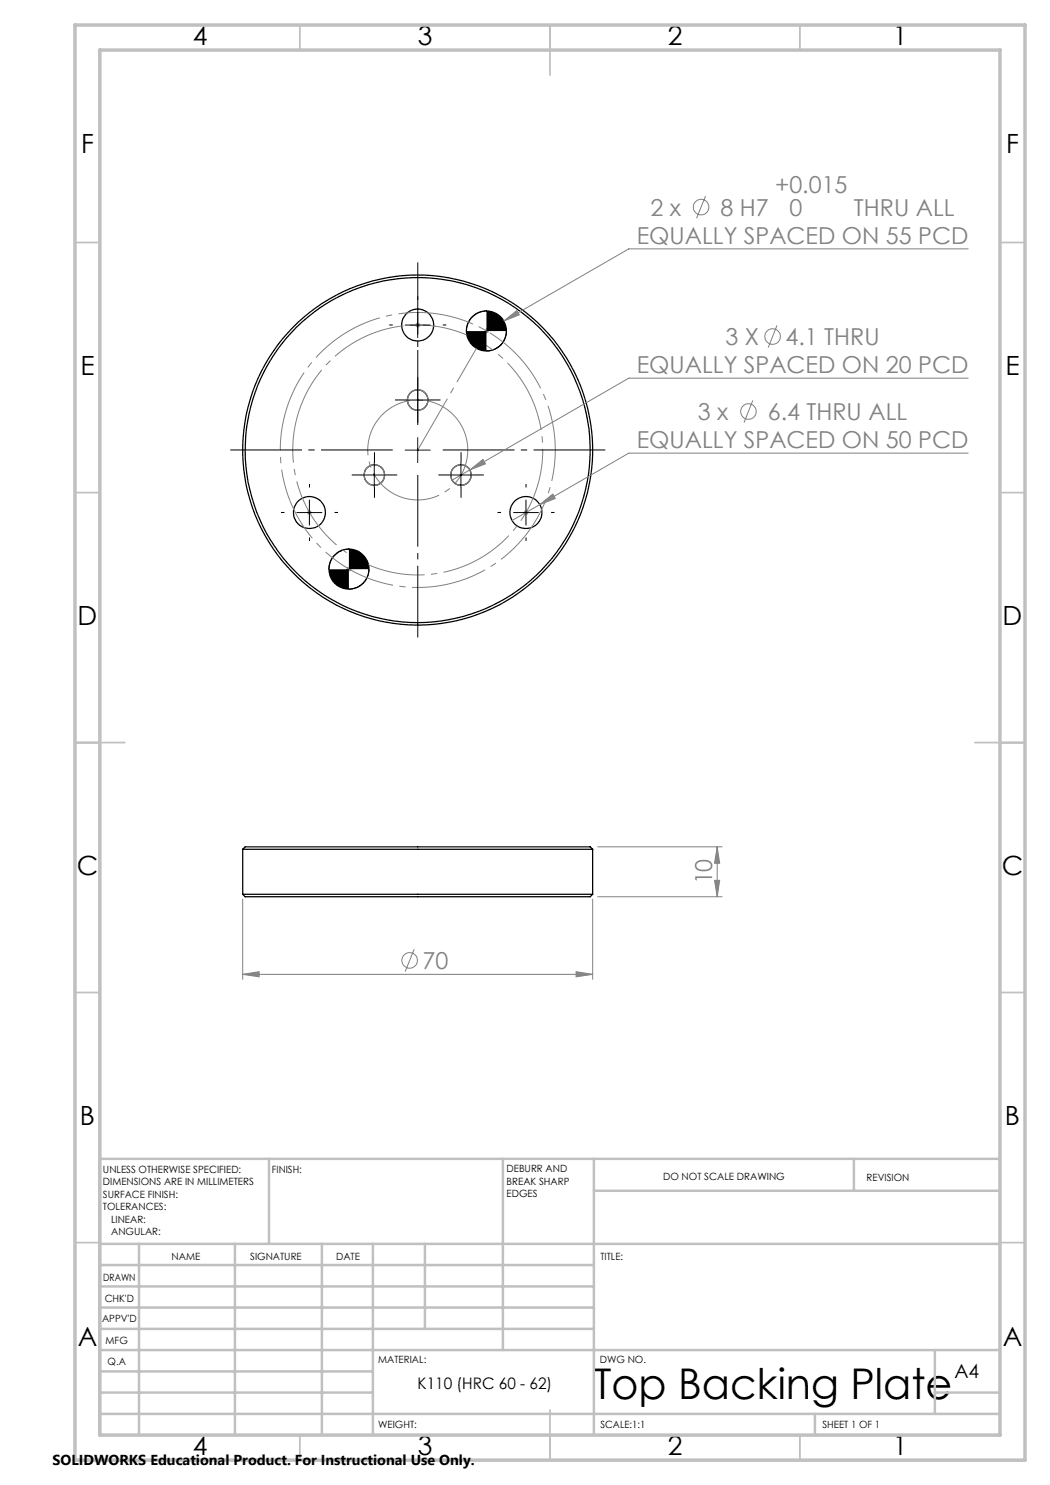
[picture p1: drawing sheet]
<svg xmlns="http://www.w3.org/2000/svg" width="210mm" height="297mm" viewBox="0 0 210 297" stroke-linecap="round" stroke-linejoin="round" font-family="sans-serif">
<g fill="none" stroke="#000" stroke-width=".25">
<path d="M48.5 178.9h70M48.5 169.9h70M48.5 169.9l.5-.5h69l.5 .5M48.5 178.9l.5 .4h69l.5-.4M48.5 169.9v9M118.5 169.9v9"/>
<circle cx="83.5" cy="65" r="3.2"/>
<circle cx="97.3" cy="66.2" r="4"/>
<circle cx="74.9" cy="95" r="2.05"/>
<circle cx="83.5" cy="90" r="34.5"/>
<circle cx="83.5" cy="90" r="35"/>
<circle cx="83.5" cy="80" r="2.05"/>
<circle cx="92.2" cy="95" r="2.05"/>
<circle cx="61.9" cy="102.5" r="3.2"/>
<circle cx="69.8" cy="113.8" r="4"/>
<circle cx="105.2" cy="102.5" r="3.2"/>
</g>
<g fill="none" stroke="#808080" stroke-width=".2">
<path d="M141.1 39.2l-1.8 4.4M193.6 49.8h-67.8l-32 18.4M83 65h1M83.2 64.7l.7 .7M83.5 64.5v1M83.9 64.7l-.7 .7M96.8 66.2h1M96.9 65.8l.7 .8M97.3 65.7v1M97.6 65.8l-.7 .8M100.8 64.2l2.6-2.1 .5 .9zM155.4 65.1l-1.8 4.4"/>
<path d="M193.6 75.6h-67.8l-31.8 18.4M94 94l2.6-2.1 .5 .9zM94 94l-3.6 2M150.6 80.1l-1.8 4.4M193.6 90.6h-67.8l-17.9 10.3M61.4 102.5h1M61.5 102.2l.7 .7M61.9 102v1M62.2 102.2l-.7 .7M69.3 113.8h1M69.4 113.5l.7 .7M69.8 113.3v1"/>
<path d="M70.1 113.5l-.7 .7M104.7 102.5h1M104.8 102.2l.8 .7M105.2 102v1M105.6 102.2l-.8 .7M107.9 100.9l2.7-2.1 .5 .9zM107.9 100.9l-5.5 3.2M48.5 179.8v16.1M118.5 179.8v16.1M119.5 179.3h24.9M119.5 169.4h24.9M142.9 176.1h1l-.5 3.2z"/>
<path d="M143.4 169.4l.5 3.2h-1zM143.4 169.4v9.9M48.5 194.9l3.3-.6v1.1zM48.5 194.9h70M82.8 189.9l-1.8 4.4M115.2 194.3l3.3 .6-3.3 .5z"/>
<circle cx="140.2" cy="41.4" r="1.56"/>
<circle cx="154.5" cy="67.3" r="1.55"/>
<circle cx="149.7" cy="82.3" r="1.56"/>
<circle cx="81.9" cy="192.1" r="1.55"/>
</g>
<g fill="none" stroke="#000" stroke-width=".2">
<path d="M81 65h5M83.5 62.5v5M83.5 77.5v5M97.3 62.2a4 4 0 0 0-4 4M101.3 66.2a4 4 0 0 1-4 4M72.4 95h5M74.9 92.5v5M81 90h5M81 80h5M83.5 87.5v5M89.7 95h5M92.2 92.5v5"/>
<path d="M59.4 102.5h5M61.9 100v5M69.8 109.8a4 4 0 0 0-4 4M73.8 113.8a4 4 0 0 1-4 4M102.7 102.5h5M105.2 100v5"/>
</g>
<g fill="none" stroke="#808080" stroke-width=".25">
<circle cx="74.9" cy="95" r="2.05"/>
<circle cx="83.5" cy="80" r="2.07"/>
<circle cx="92.2" cy="95" r="2.05"/>
</g>
<path d="M93.1 87.1a10 10 0 0 0-16.7-4.1 10 10 0 0 0 4.3 16.6 10 10 0 0 0 12.6-11.7l-.2-.8" fill="none" stroke="#808080" stroke-width=".2" stroke-dasharray="15.2 1.3 1.3 1.3" stroke-dashoffset="4.8" stroke-linecap="butt"/>
<path d="M57.3 82a27.5 27.5 0 0 1 46-11.1 27.5 27.5 0 0 1-12.6 45.6 27.5 27.5 0 0 1-33.8-33.1l.4-1.4" fill="none" stroke="#808080" stroke-width=".2" stroke-dasharray="15.2 1.3 1.3 1.3" stroke-dashoffset="7" stroke-linecap="butt"/>
<path d="M59.6 82.7a25 25 0 0 1 41.9-10.1 25 25 0 0 1-11.4 41.5 25 25 0 0 1-30.8-30.1l.3-1.3" fill="none" stroke="#808080" stroke-width=".2" stroke-dasharray="15.2 1.3 1.3 1.3" stroke-dashoffset="5.3" stroke-linecap="butt"/>
<path d="M78.6 90h-32.5M83.6 85v-32.5M83.6 95v32.5M88.6 90h32.5" fill="none" stroke="#000" stroke-width=".2" stroke-dasharray="15.2 1.3 1.3 1.3" stroke-dashoffset=".9" stroke-linecap="butt"/>
<g fill="none" stroke="#000" stroke-width=".2" stroke-dasharray="15.2 1.3 1.3 1.3" stroke-linecap="butt">
<path d="M83.6 60v-.7M78.6 65h-.7M81.1 80h-2.1M83.6 77.5v-2.1M83.6 70v.7M86.1 80h2M88.6 65h.7M61.9 97.5v-.7M72.4 95h-2.1M74.9 92.5v-2.1M74.9 97.5v2M77.4 95h2"/>
<path d="M83.6 82.5v2M89.7 95h-2M92.2 92.5v-2.1M92.2 97.5v2M94.7 95h2.1M105.2 97.5v-.7M56.9 102.5h-.7M61.9 107.5v.7M66.9 102.5h.7M100.2 102.5h-.7M105.2 107.5v.7M110.2 102.5h.7"/>
</g>
<path d="M83.6 90l13.7-23.8" fill="none" stroke="#808080" stroke-width=".2" stroke-dasharray="15.2 1.3 1.3 1.3" stroke-dashoffset="3.4" stroke-linecap="butt"/>
<g fill="none" stroke="#c0c0c0" stroke-width=".35">
<path d="M60 5v5M110 5v10M160 5v5M15 48.5h5M200 48.5h5M15 98.5h5M200 98.5h5M15 148.5h10M195 148.5h10M15 198.5h5M200 198.5h5M15 248.5h5"/>
<path d="M200 248.5h5M60 287v5M110 282v10M160 287v5"/>
</g>
<g fill="none" stroke="#c0c0c0" stroke-width=".5">
<path d="M53.8 231.8v17M100.6 231.8v38.2M118.8 231.8v55.2M118.8 238.2h81.2M170.8 231.8v6.4M200 231.8h-180v55.2M20 248.8h180M20 257.3h98.8M20 253h98.8M27.8 248.8v38.2M47 248.8v38.2M64.4 248.8v38.2"/>
<path d="M74.6 248.8v38.2M85 248.8v17M20 265.8h98.8M20 261.5h98.8M20 278.5h54.6M20 274.3h54.6M20 270h180M187 278.5h13M187 270v12.8M20 282.8h180M163 282.8v4.2"/>
</g>
<path d="M15 5h190v287h-190zM20 10h180v277h-180z" fill="none" stroke="#c0c0c0" stroke-width=".7"/>
<path d="M100.8 64.2l3.1-1.2-.5-.9zM94 94l3.1-1.2-.5-.9zM107.9 100.9l3.2-1.2-.5-.9z" fill="#808080"/>
<path d="M65.8 113.8a4 4 0 0 0 4 4v-4zM69.8 109.8v4h4a4.1 4.1 0 0 0-4-4zM93.3 66.2a4 4 0 0 0 4 4v-4zM97.3 62.2v4h4a4 4 0 0 0-4-4z" fill="#000"/>
<g fill="#808080">
<path d="M48.5 194.9l3.3-.6v1.1zM115.2 194.3l3.3 .6-3.3 .5z"/>
<path d="M142.9 176.1h1l-.5 3.2zM143.4 169.4l.5 3.2h-1z"/>
</g>
<text font-size="8.5" x="118.8" y="279.7">Top Backing Plate</text>
<g font-size="5.3">
<text x="38.5" y="8.9">4</text>
<text x="83.5" y="8.9">3</text>
<text x="133.5" y="8.9">2</text>
<text x="178.5" y="8.9">1</text>
<text x="16.2" y="30.7">F</text>
<text x="201.2" y="30.7">F</text>
<text x="16.1" y="74.9">E</text>
<text x="201.1" y="74.9">E</text>
<text x="15.5" y="124.9">D</text>
<text x="200.5" y="124.9">D</text>
<text x="15.4" y="174.9">C</text>
<text x="200.4" y="174.9">C</text>
<text x="16" y="224.9">B</text>
<text x="201" y="224.9">B</text>
<text x="15.5" y="269.2">A</text>
<text x="200.5" y="269.2">A</text>
<text x="38.5" y="290.9">4</text>
<text x="83.5" y="290.9">3</text>
<text x="133.5" y="290.9">2</text>
<text x="178.5" y="290.9">1</text>
</g>
<g font-size="4.7" fill="#808080">
<text x="155" y="38.6">+0.015</text>
<text x="130.1" y="43.1">2 x</text>
<text x="144.1" y="43.1">8 H7</text>
<text x="157.9" y="43.2">0</text>
<text x="170.8" y="43.1">THRU ALL</text>
<text x="127.4" y="48.7">EQUALLY SPACED ON 55 PCD</text>
<text x="145.1" y="69">3 X</text>
<text x="157.1" y="69">4.1 THRU</text>
<text x="127.4" y="74.6">EQUALLY SPACED ON 20 PCD</text>
<text x="139.6" y="84">3 x</text>
<text x="153.6" y="84">6.4 THRU ALL</text>
<text x="127.4" y="89.6">EQUALLY SPACED ON 50 PCD</text>
<text x="142.4" y="176.9" transform="rotate(-90 142.4 176.9)">10</text>
<text x="84.5" y="193.8">70</text>
</g>
<text font-size="3.9" x="190.9" y="275.5">A4</text>
<text font-size="3.2" x="83.5" y="277.9">K110 (HRC 60 - 62)</text>
<text font-size="2.9" x="10.5" y="292.9">SOLIDWORKS Educational Product. For Instructional Use Only.</text>
<g font-size="2">
<text x="20.6" y="234.6">UNLESS OTHERWISE SPECIFIED:</text>
<text x="20.6" y="237.1">DIMENSIONS ARE IN MILLIMETERS</text>
<text x="20.6" y="239.6">SURFACE FINISH:</text>
<text x="54.4" y="234.6">FINISH:</text>
<text x="101.3" y="234.5">DEBURR AND</text>
<text x="101.3" y="237">BREAK SHARP</text>
<text x="101.3" y="239.5">EDGES</text>
<text x="132.6" y="236">DO NOT SCALE DRAWING</text>
<text x="173.3" y="236.2">REVISION</text>
<text x="20.6" y="242.1">TOLERANCES:</text>
<text x="22.2" y="244.6">LINEAR:</text>
<text x="22.2" y="247.1">ANGULAR:</text>
<text x="34.3" y="252">NAME</text>
<text x="50" y="251.9">SIGNATURE</text>
<text x="67.2" y="251.9">DATE</text>
<text x="120.1" y="251.9">TITLE:</text>
<text x="20.6" y="256.1">DRAWN</text>
<text x="20.9" y="260.3">CHK'D</text>
<text x="20.4" y="264.4">APPV'D</text>
<text x="21.1" y="268.8">MFG</text>
<text x="21.5" y="273">Q.A</text>
<text x="75.6" y="272.5">MATERIAL:</text>
<text x="120" y="272.5">DWG NO.</text>
<text x="75.6" y="285.5">WEIGHT:</text>
<text x="120.1" y="285.6">SCALE:1:1</text>
<text x="164.5" y="285.6">SHEET 1 OF 1</text>
</g>
</svg>
